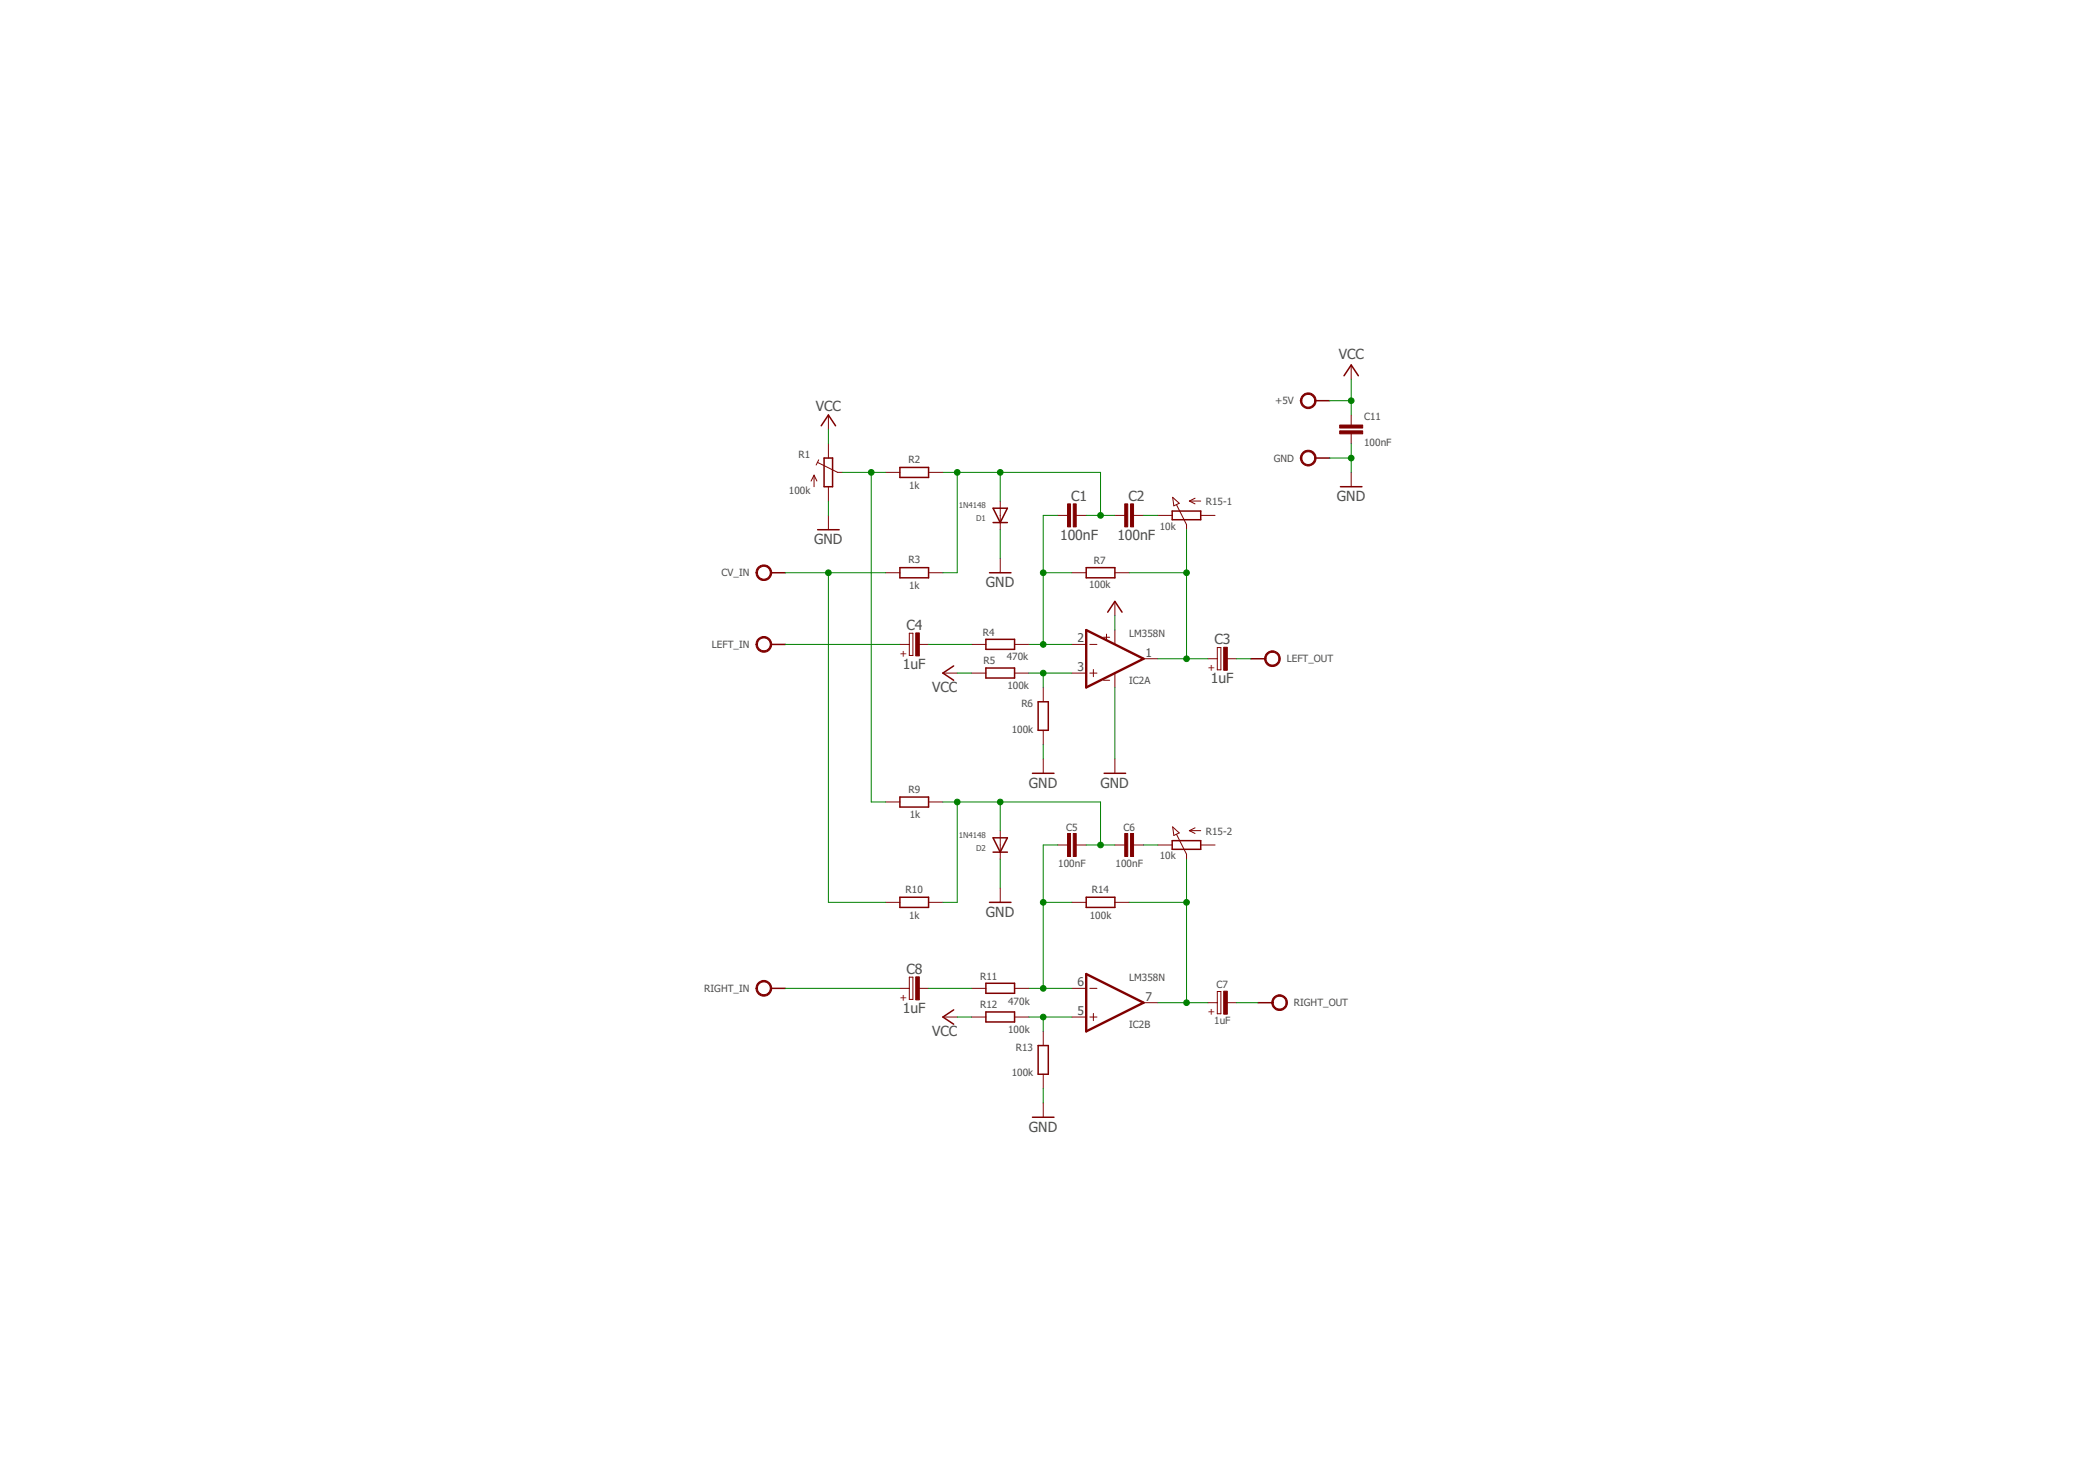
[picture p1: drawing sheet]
<svg xmlns="http://www.w3.org/2000/svg" width="297mm" height="210mm" viewBox="0 0 297 210" stroke-linecap="round" stroke-linejoin="round" font-family="sans-serif">
<g fill="none" stroke="#800000" stroke-width=".14">
<path d="M117.5 58.8v2.1M191.6 51.7v2.1M191.6 58.8v1.5M115.4 67.4v1.6M115.4 67.4l-.4 .8M115.4 67.4l.4 .8M116 65.6l2.8 1.4h.7M116.1 65.2l-.4 .7M117.5 62.9v2M117.5 69v2M117.5 73v2.1M125.6 67h2"/>
<path d="M131.7 67h2M141.8 71v4.1M141.8 79.1v2.1M149.9 73h1.5M152.6 73h1.4M158.1 73h1.4M160.7 73h1.4M164.2 73h2M166.3 70.5l.9 .8-.8 .4zM166.8 71.5l1.4 2.9v.7M168.6 71h1.6M168.6 71l.8 .4"/>
<path d="M169.4 70.6l-.8 .4M170.2 73h2.1M191.6 61.5v1.4M191.6 67v2M125.6 81.2h2M127.6 91.3h1.3M128.9 89.7h.5v3.2h-.5zM130.2 91.3h1.5M131.7 81.2h2M133.7 95.4h2M137.8 91.3h2M137.8 95.4h2"/>
<path d="M143.8 91.3h2.1M143.8 95.4h2.1M147.9 97.4v2.1M152 91.3h2M152 95.4h2M152 81.2h2M154.5 91.3h1M154.5 95.4h1M155 94.9v1M156.5 90.3h.8M156.5 96.4h.8M156.9 89.9v.8"/>
<path d="M158.1 81.2h2M158.1 85.2v2.1M158.1 89.3v2M158.1 95.4v2M162.1 93.4h2.1M171.3 93.4h1.3M172.6 91.8h.5v3.1h-.5zM173.9 93.4h1.4M125.6 113.7h2M131.7 113.7h2M141.8 117.7v4.1M147.9 103.5v2"/>
<path d="M147.9 107.6v2M149.9 119.8h1.5M152.6 119.8h1.4M158.1 107.6v2M158.1 119.8h1.4M160.7 119.8h1.4M164.2 119.8h2M166.3 117.2l.9 .8-.8 .4zM166.8 118.3l1.4 2.8v.7M168.6 117.7h1.6M168.6 117.7l.8 .4M169.4 117.3l-.8 .4"/>
<path d="M170.2 119.8h2.1M125.6 127.9h2M128.9 138.5h.5v3.1h-.5zM131.7 127.9h2M141.8 125.9v2M152 127.9h2M158.1 127.9h2M127.6 140.1h1.3M130.2 140.1h1.5M133.7 144.1h2M137.8 140.1h2M137.8 144.1h2"/>
<path d="M143.8 140.1h2.1M143.8 144.1h2.1M147.9 146.2v2M147.9 152.3v2M147.9 156.3v2M152 140.1h2M152 144.1h2M154.5 140.1h1M154.5 144.1h1M155 143.6v1.1M162.1 142.1h2.1M171.3 142.1h1.3"/>
<path d="M172.6 140.5h.5v3.2h-.5zM173.9 142.1h1.4"/>
</g>
<g fill="none" stroke="#800000" stroke-width=".21">
<path d="M186.5 56.8h2M190.6 53.3l1-1.6 1 1.6M115.9 75.1h3.1M116.4 60.3l1.1-1.5 1 1.5M116.8 64.9h1.2v4.1h-1.2zM127.6 66.3h4.1v1.4h-4.1zM140.8 72h2l-1 2.1zM140.8 74.1h2M166.2 72.4h4v1.3h-4zM186.5 64.9h2M190.1 69h3M109.3 81.2h2.1"/>
<path d="M109.3 91.3h2.1M127.6 80.5h4.1v1.4h-4.1zM135.2 94.4l-1.5 1 1.5 1M139.8 90.6h4v1.4h-4zM139.8 94.7h4v1.4h-4zM140.3 81.2h3M147.2 99.5h1.4v4h-1.4zM154 80.5h4.1v1.4h-4.1zM157.1 86.8l1-1.6 1 1.6M177.4 93.4h2M127.6 113h4.1v1.4h-4.1zM140.8 118.7h2l-1 2.1z"/>
<path d="M146.4 109.6h3M156.5 109.6h3.1M166.2 119.1h4v1.3h-4zM127.6 127.2h4.1v1.4h-4.1zM139.8 139.4h4v1.4h-4zM140.3 127.9h3M140.8 120.8h2M154 127.2h4.1v1.4h-4.1zM109.3 140.1h2.1M135.2 143.1l-1.5 1 1.5 1.1M139.8 143.4h4v1.4h-4zM146.4 158.3h3"/>
<path d="M147.2 148.2h1.4v4.1h-1.4zM178.4 142.1h2"/>
</g>
<g fill="#800000" stroke="#800000" stroke-width=".14">
<path d="M152.2 71.4h.4v3.3h-.4z"/>
<path d="M151.4 71.4h.4v3.3h-.4z"/>
<path d="M160.3 71.4h.4v3.3h-.4z"/>
<path d="M159.5 71.4h.4v3.3h-.4z"/>
<path d="M173.5 91.7h.5v3.3h-.5z"/>
<path d="M129.8 89.7h.5v3.3h-.5z"/>
<path d="M152.2 118.1h.4v3.3h-.4z"/>
<path d="M151.4 118.1h.4v3.3h-.4z"/>
<path d="M160.3 118.1h.4v3.3h-.4z"/>
<path d="M159.5 118.1h.4v3.3h-.4z"/>
<path d="M173.5 140.5h.5v3.2h-.5z"/>
<path d="M129.8 138.5h.5v3.2h-.5z"/>
<path d="M189.9 61.1h3.3v.4h-3.3z"/>
<path d="M189.9 60.2h3.3v.5h-3.3z"/>
</g>
<g fill="#800000" stroke="#800000" stroke-width=".14">
<path d="M107.6 80.3a1.11 1.11 0 0 1 1.7 .4 1.11 1.11 0 0 1-.7 1.5 1.11 1.11 0 0 1-1.4-1h.2a.92 .92 0 0 1 1.3-.8 .92 .92 0 0 1 .2 1.6 .92 .92 0 0 1-1.5-.6v-.2h-.2v-.3z" fill-rule="evenodd"/>
<path d="M107.6 90.5a1.11 1.11 0 0 1 1.7 .3 1.11 1.11 0 0 1-.7 1.6 1.11 1.11 0 0 1-1.4-1.1h.2a.92 .92 0 0 1 1.3-.7 .92 .92 0 0 1 .2 1.5 .92 .92 0 0 1-1.5-.5v-.3h-.2v-.3z" fill-rule="evenodd"/>
<path d="M179.7 92.5a1.12 1.12 0 0 1 1.7 .4 1.12 1.12 0 0 1-.7 1.6 1.12 1.12 0 0 1-1.4-1.1h.2a.92 .92 0 0 1 1.3-.9 .92 .92 0 0 1 .2 1.5 .92 .92 0 0 1-1.5-.4v-.2h-.2l.2-.6z" fill-rule="evenodd"/>
<path d="M107.6 139.2a1.11 1.11 0 0 1 1.7 .4 1.11 1.11 0 0 1-.7 1.6 1.11 1.11 0 0 1-1.4-1.1h.2a.91 .91 0 0 1 1.2-.9 .91 .91 0 0 1 .4 1.5 .91 .91 0 0 1-1.5-.1l-.1-.5h-.2l.2-.6z" fill-rule="evenodd"/>
<path d="M180.7 141.3a1.12 1.12 0 0 1 1.7 .3 1.12 1.12 0 0 1-.7 1.6 1.12 1.12 0 0 1-1.4-1.1h.2a.92 .92 0 0 1 1.3-.9 .92 .92 0 0 1 .2 1.6 .92 .92 0 0 1-1.4-.4l-.1-.3h-.2l.2-.6z" fill-rule="evenodd"/>
<path d="M184.8 64.1a1.12 1.12 0 0 1 1.7 .3 1.12 1.12 0 0 1-.8 1.6 1.12 1.12 0 0 1-1.3-1.1h.2a.91 .91 0 0 1 1.2-.8 .91 .91 0 0 1 .3 1.5 .91 .91 0 0 1-1.5-.4v-.3h-.2l.2-.6z" fill-rule="evenodd"/>
<path d="M184.8 56a1.12 1.12 0 0 1 1.7 .3 1.12 1.12 0 0 1-.8 1.6 1.12 1.12 0 0 1-1.3-1.1h.2a.92 .92 0 0 1 1.3-.8 .92 .92 0 0 1 .2 1.5 .92 .92 0 0 1-1.5-.4v-.3h-.2l.2-.6z" fill-rule="evenodd"/>
</g>
<path d="M154 89.3l8.1 4.1-8.1 4zM154 138l8.1 4.1-8.1 4.1z" fill="none" stroke="#800000" stroke-width=".34"/>
<g fill="none" stroke="#008000" stroke-width=".14">
<path d="M188.5 56.8h3.1M191.6 53.8v5M117.5 60.9v2M117.5 71v2M119.5 67h6.1M123.5 67v46.7h2.1M133.7 67h22.3v6M135.7 67v14.2h-2M141.8 67v4M141.8 75.1v4M149.9 73h-2v18.3M154 73h4.1"/>
<path d="M162.1 73h2.1M168.2 75.1v18.3M188.5 64.9h3.1M191.6 62.9v4.1M111.4 81.2h14.2M111.4 91.3h16.2M117.5 81.2v46.7h8.1M131.7 91.3h6.1M135.7 95.4h2.1M145.9 95.4h6.1M145.9 91.3h6.1M147.9 95.4v2"/>
<path d="M147.9 81.2h4.1M158.1 87.3v2M158.1 97.4v10.2M160.1 81.2h8.1M164.2 93.4h7.1M175.3 93.4h2.1M133.7 113.7h22.3v6.1M135.7 113.7v14.2h-2M141.8 113.7v4M147.9 105.5v2.1M149.9 119.8h-2v20.3M154 119.8h4.1"/>
<path d="M162.1 119.8h2.1M141.8 121.8v4.1M147.9 127.9h4.1M160.1 127.9h8.1M168.2 121.8v20.3M111.4 140.1h16.2M131.7 140.1h6.1M135.7 144.1h2.1M145.9 144.1h6.1M145.9 140.1h6.1M147.9 144.1v2.1M147.9 154.3v2"/>
<path d="M164.2 142.1h7.1M175.3 142.1h3.1"/>
</g>
<g fill="#008000" stroke="#008000" stroke-width=".14">
<circle cx="191.6" cy="64.9" r=".4"/>
<circle cx="191.6" cy="56.8" r=".4"/>
<circle cx="168.2" cy="93.4" r=".4"/>
<circle cx="168.2" cy="81.2" r=".4"/>
<circle cx="147.9" cy="95.4" r=".4"/>
<circle cx="123.5" cy="67" r=".4"/>
<circle cx="117.5" cy="81.2" r=".4"/>
<circle cx="135.7" cy="67" r=".4"/>
<circle cx="141.8" cy="67" r=".4"/>
<circle cx="156" cy="73" r=".4"/>
<circle cx="147.9" cy="81.2" r=".4"/>
<circle cx="147.9" cy="91.3" r=".4"/>
<circle cx="168.2" cy="127.9" r=".4"/>
<circle cx="168.2" cy="142.1" r=".4"/>
<circle cx="147.9" cy="144.1" r=".4"/>
<circle cx="135.7" cy="113.7" r=".4"/>
<circle cx="141.8" cy="113.7" r=".4"/>
<circle cx="156" cy="119.8" r=".4"/>
<circle cx="147.9" cy="127.9" r=".4"/>
<circle cx="147.9" cy="140.1" r=".4"/>
</g>
<g font-size="2" fill="#505050">
<text x="189.8" y="50.9">VCC</text>
<text x="115.7" y="58.2">VCC</text>
<text x="151.9" y="71">C1</text>
<text x="160" y="71">C2</text>
<text x="189.5" y="71">GND</text>
<text x="115.4" y="77.1">GND</text>
<text x="150.3" y="76.5">100nF</text>
<text x="158.4" y="76.5">100nF</text>
<text x="139.8" y="83.2">GND</text>
<text x="128.5" y="89.3">C4</text>
<text x="128" y="94.8">1uF</text>
<text x="172.2" y="91.3">C3</text>
<text x="132.2" y="98.1">VCC</text>
<text x="171.7" y="96.8">1uF</text>
<text x="145.9" y="111.6">GND</text>
<text x="156" y="111.6">GND</text>
<text x="139.8" y="129.9">GND</text>
<text x="128" y="143.5">1uF</text>
<text x="128.5" y="138">C8</text>
<text x="132.2" y="146.9">VCC</text>
<text x="145.9" y="160.4">GND</text>
</g>
<g font-size="1.7" fill="#505050">
<text x="152.8" y="91">2</text>
<text x="152.8" y="95.1">3</text>
<text x="162.4" y="93.1">1</text>
<text x="152.8" y="139.8">6</text>
<text x="152.8" y="143.9">5</text>
<text x="162.4" y="141.8">7</text>
</g>
<g font-size="1.4" fill="#505050">
<text x="180.8" y="57.3">+5V</text>
<text x="193.4" y="59.5">C11</text>
<text x="113.2" y="64.9">R1</text>
<text x="128.8" y="65.6">R2</text>
<text x="180.6" y="65.4">GND</text>
<text x="193.4" y="63.2">100nF</text>
<text x="111.9" y="70">100k</text>
<text x="128.9" y="69.3">1k</text>
<text x="171" y="71.6">R15-1</text>
<text x="164.4" y="75.1">10k</text>
<text x="102.3" y="81.7">CV_IN</text>
<text x="128.8" y="79.9">R3</text>
<text x="128.9" y="83.5">1k</text>
<text x="154.4" y="83.4">100k</text>
<text x="155.1" y="80">R7</text>
<text x="100.9" y="91.8">LEFT_IN</text>
<text x="139.3" y="90.1">R4</text>
<text x="139.4" y="94.2">R5</text>
<text x="142.7" y="93.6">470k</text>
<text x="160.1" y="90.3">LM358N</text>
<text x="182.4" y="93.9">LEFT_OUT</text>
<text x="142.8" y="97.6">100k</text>
<text x="144.8" y="100.2">R6</text>
<text x="160.1" y="96.9">IC2A</text>
<text x="143.4" y="103.8">100k</text>
<text x="128.8" y="112.3">R9</text>
<text x="129" y="116">1k</text>
<text x="151.2" y="117.7">C5</text>
<text x="159.3" y="117.7">C6</text>
<text x="171" y="118.3">R15-2</text>
<text x="150" y="122.8">100nF</text>
<text x="158.2" y="122.8">100nF</text>
<text x="164.4" y="121.8">10k</text>
<text x="128.4" y="126.6">R10</text>
<text x="128.9" y="130.2">1k</text>
<text x="154.5" y="130.2">100k</text>
<text x="154.8" y="126.6">R14</text>
<text x="99.9" y="140.6">RIGHT_IN</text>
<text x="139" y="138.9">R11</text>
<text x="139" y="142.9">R12</text>
<text x="142.9" y="142.4">470k</text>
<text x="160.1" y="139.1">LM358N</text>
<text x="172.5" y="140.1">C7</text>
<text x="183.5" y="142.6">RIGHT_OUT</text>
<text x="142.9" y="146.5">100k</text>
<text x="144" y="148.9">R13</text>
<text x="160.1" y="145.7">IC2B</text>
<text x="172.2" y="145.2">1uF</text>
<text x="143.4" y="152.6">100k</text>
</g>
<g font-size="1.4" fill="#800000">
<text x="127.6" y="93.1">+</text>
<text x="171.2" y="95.1">+</text>
<text x="127.6" y="141.9">+</text>
<text x="171.2" y="143.9">+</text>
</g>
<g font-size="1.1" fill="#505050">
<text x="136" y="72">1N4148</text>
<text x="138.4" y="73.9">D1</text>
<text x="136" y="118.7">1N4148</text>
<text x="138.4" y="120.6">D2</text>
</g>
</svg>
